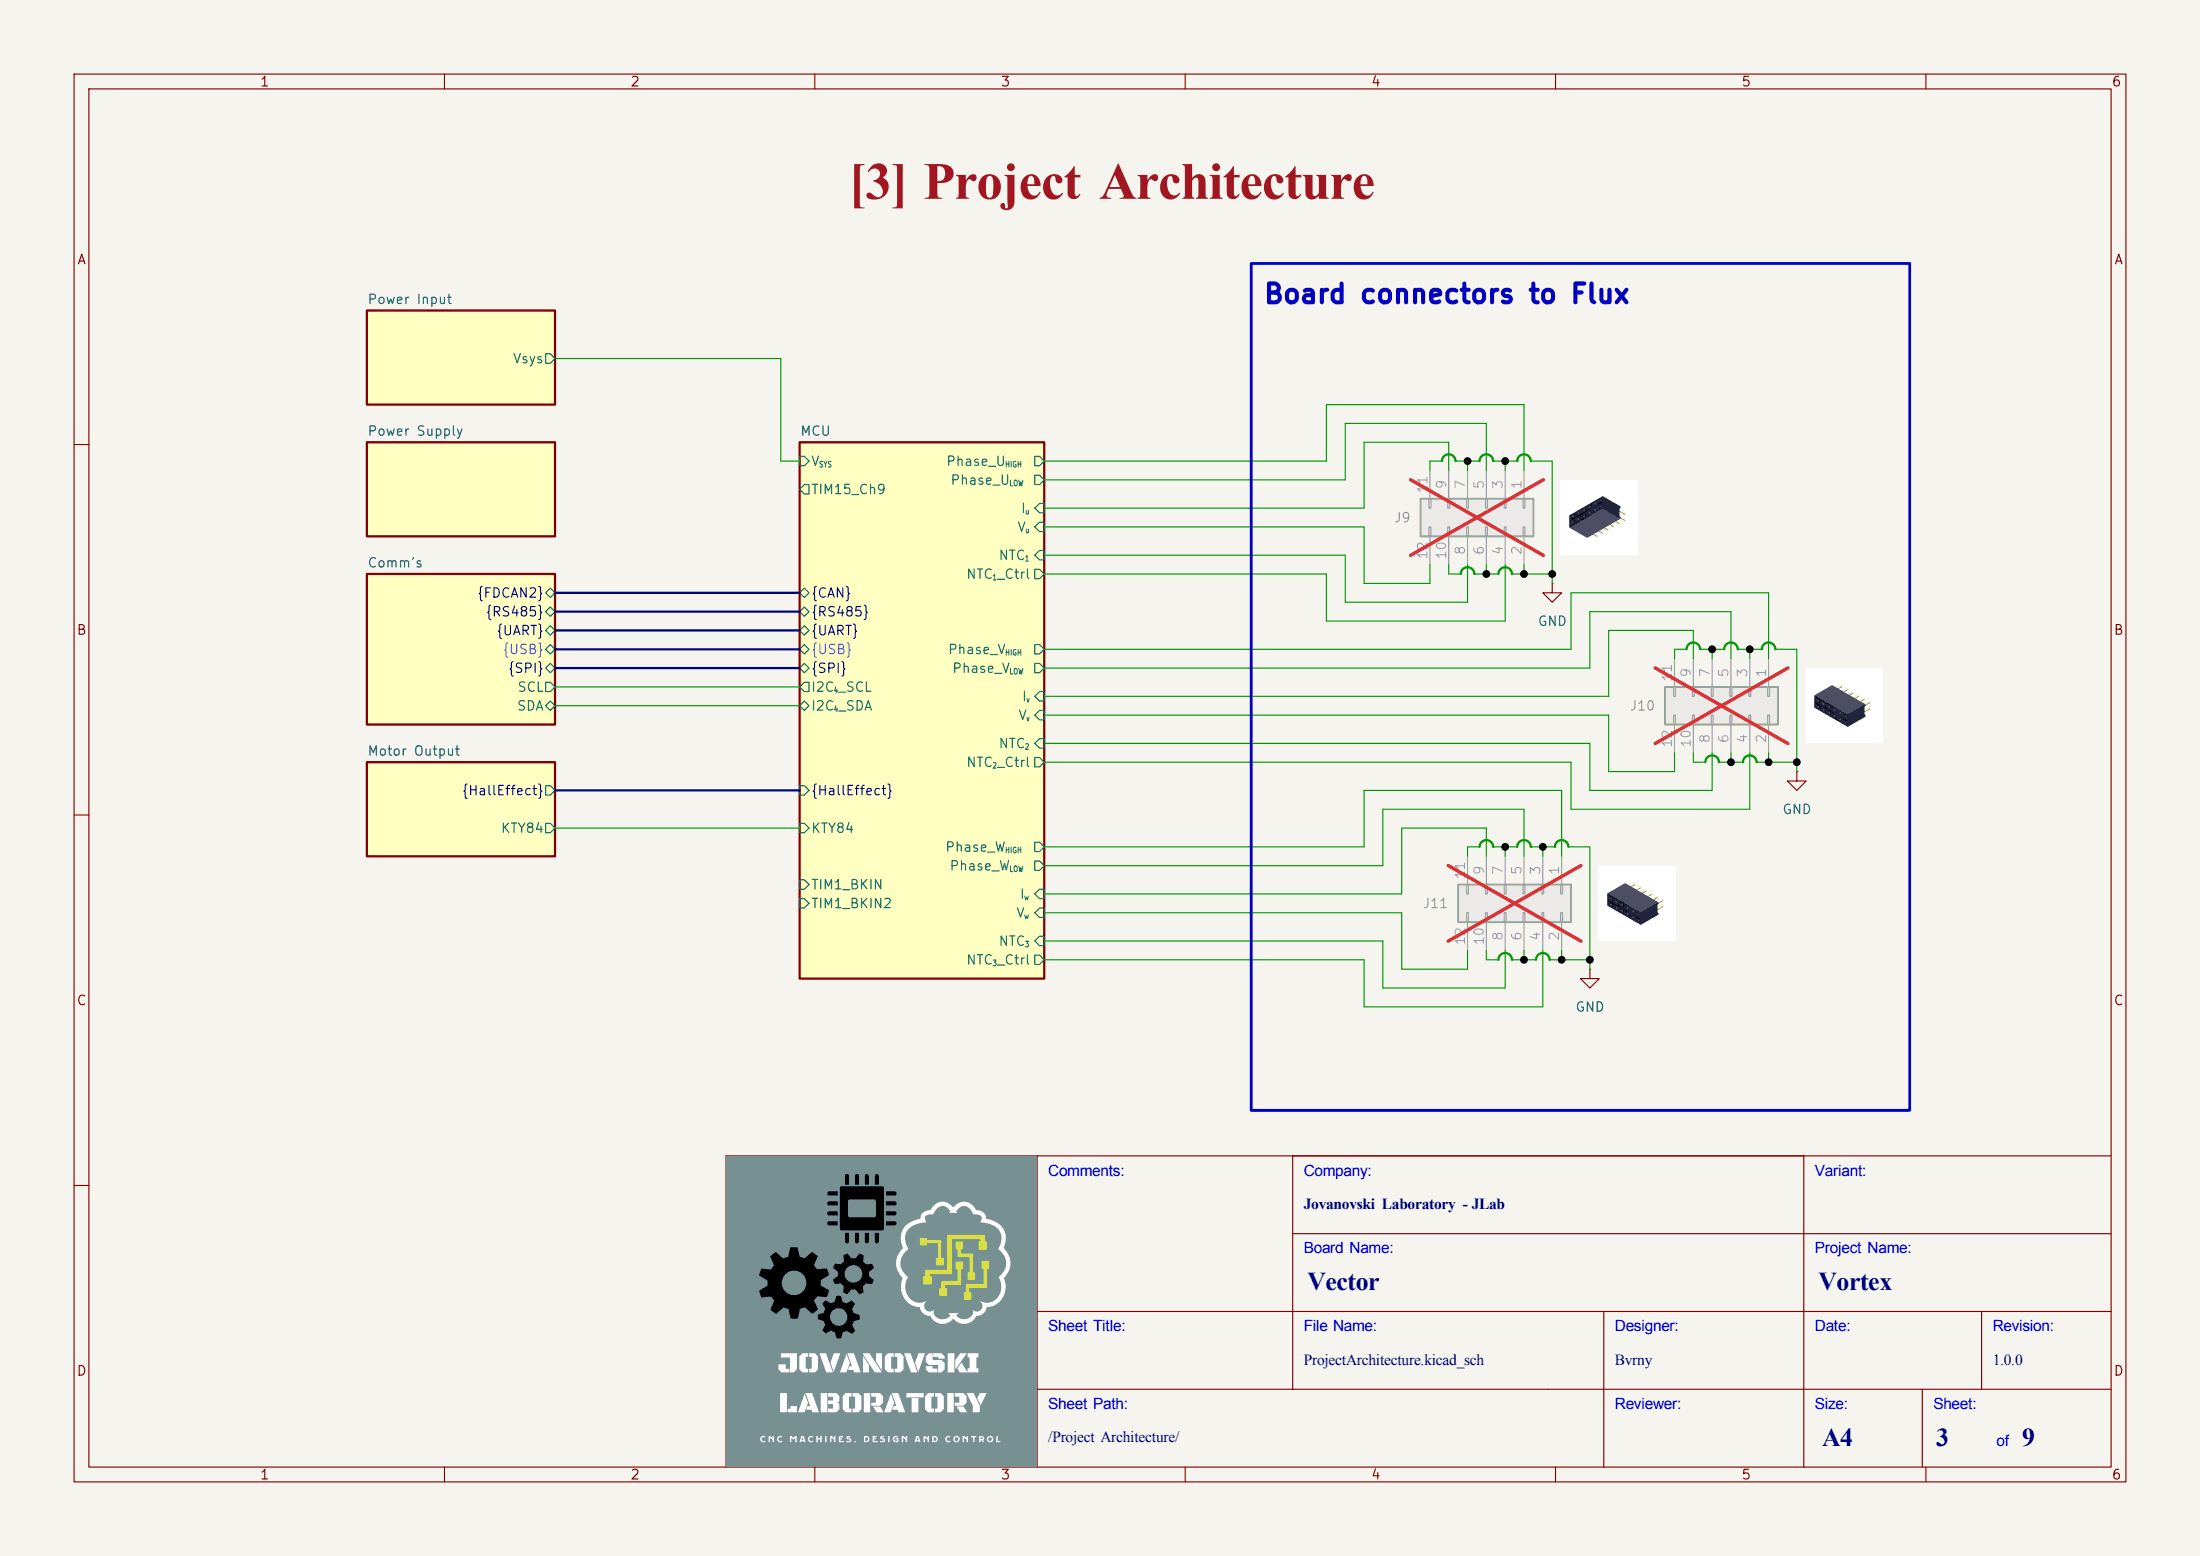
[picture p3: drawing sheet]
(kicad_sch
 (version 20260306)
 (generator "eeschema")
 (generator_version "10.0")
 (paper "A4")
 (title_block
  (rev "1.0.0")
  (company "Jovanovski Laboratory - JLab")
  (comment 1 "Bvrny")
  (comment 3 "Vector")
  (comment 4 "Vortex"))
 (lib_symbols
  (symbol "Connector_Generic:Conn_02x06_Odd_Even"
   (pin_names
    (offset 1.016) (hide yes)) (exclude_from_sim no) (in_bom yes) (on_board yes)
   (in_pos_files yes)
   (duplicate_pin_numbers_are_jumpers no)
   (property "Reference" "J" (at 1.27 7.62 0) (show_name no) (do_not_autoplace no) (effects (font (size 1.27 1.27))))
   (property "Value" "Conn_02x06_Odd_Even" (at 1.27 -10.16 0) (show_name no) (do_not_autoplace no) (effects (font (size 1.27 1.27))))
   (property "Footprint" "" (at 0 0 0) (show_name no) (do_not_autoplace no) (hide yes) (effects (font (size 1.27 1.27))))
   (property "Datasheet" "" (at 0 0 0) (show_name no) (do_not_autoplace no) (hide yes) (effects (font (size 1.27 1.27))))
   (property "Description" "Generic connector, double row, 02x06, odd/even pin numbering scheme (row 1 odd numbers, row 2 even numbers), script generated (kicad-library-utils/schlib/autogen/connector/)" (at 0 0 0) (show_name no) (do_not_autoplace no) (hide yes) (effects (font (size 1.27 1.27))))
   (symbol "Conn_02x06_Odd_Even_1_1"
    (rectangle (start -1.27 6.35) (end 3.81 -8.89) (stroke (width 0.254) (type default)) (fill (type background)))
    (rectangle (start -1.27 5.207) (end 0 4.953) (stroke (width 0.1524) (type default)) (fill (type none)))
    (rectangle (start -1.27 2.667) (end 0 2.413) (stroke (width 0.1524) (type default)) (fill (type none)))
    (rectangle (start -1.27 0.127) (end 0 -0.127) (stroke (width 0.1524) (type default)) (fill (type none)))
    (rectangle (start -1.27 -2.413) (end 0 -2.667) (stroke (width 0.1524) (type default)) (fill (type none)))
    (rectangle (start -1.27 -4.953) (end 0 -5.207) (stroke (width 0.1524) (type default)) (fill (type none)))
    (rectangle (start -1.27 -7.493) (end 0 -7.747) (stroke (width 0.1524) (type default)) (fill (type none)))
    (rectangle (start 3.81 5.207) (end 2.54 4.953) (stroke (width 0.1524) (type default)) (fill (type none)))
    (rectangle (start 3.81 2.667) (end 2.54 2.413) (stroke (width 0.1524) (type default)) (fill (type none)))
    (rectangle (start 3.81 0.127) (end 2.54 -0.127) (stroke (width 0.1524) (type default)) (fill (type none)))
    (rectangle (start 3.81 -2.413) (end 2.54 -2.667) (stroke (width 0.1524) (type default)) (fill (type none)))
    (rectangle (start 3.81 -4.953) (end 2.54 -5.207) (stroke (width 0.1524) (type default)) (fill (type none)))
    (rectangle (start 3.81 -7.493) (end 2.54 -7.747) (stroke (width 0.1524) (type default)) (fill (type none)))
    (pin passive line (at -5.08 5.08 0) (length 3.81) (name "Pin_1" (effects (font (size 1.27 1.27)))) (number "1" (effects (font (size 1.27 1.27)))))
    (pin passive line (at 7.62 5.08 180) (length 3.81) (name "Pin_2" (effects (font (size 1.27 1.27)))) (number "2" (effects (font (size 1.27 1.27)))))
    (pin passive line (at -5.08 2.54 0) (length 3.81) (name "Pin_3" (effects (font (size 1.27 1.27)))) (number "3" (effects (font (size 1.27 1.27)))))
    (pin passive line (at 7.62 2.54 180) (length 3.81) (name "Pin_4" (effects (font (size 1.27 1.27)))) (number "4" (effects (font (size 1.27 1.27)))))
    (pin passive line (at -5.08 0 0) (length 3.81) (name "Pin_5" (effects (font (size 1.27 1.27)))) (number "5" (effects (font (size 1.27 1.27)))))
    (pin passive line (at 7.62 0 180) (length 3.81) (name "Pin_6" (effects (font (size 1.27 1.27)))) (number "6" (effects (font (size 1.27 1.27)))))
    (pin passive line (at -5.08 -2.54 0) (length 3.81) (name "Pin_7" (effects (font (size 1.27 1.27)))) (number "7" (effects (font (size 1.27 1.27)))))
    (pin passive line (at 7.62 -2.54 180) (length 3.81) (name "Pin_8" (effects (font (size 1.27 1.27)))) (number "8" (effects (font (size 1.27 1.27)))))
    (pin passive line (at -5.08 -5.08 0) (length 3.81) (name "Pin_9" (effects (font (size 1.27 1.27)))) (number "9" (effects (font (size 1.27 1.27)))))
    (pin passive line (at 7.62 -5.08 180) (length 3.81) (name "Pin_10" (effects (font (size 1.27 1.27)))) (number "10" (effects (font (size 1.27 1.27)))))
    (pin passive line (at -5.08 -7.62 0) (length 3.81) (name "Pin_11" (effects (font (size 1.27 1.27)))) (number "11" (effects (font (size 1.27 1.27)))))
    (pin passive line (at 7.62 -7.62 180) (length 3.81) (name "Pin_12" (effects (font (size 1.27 1.27)))) (number "12" (effects (font (size 1.27 1.27))))))
   (embedded_fonts no))
  (symbol "power:GND"
   (power global)
   (pin_numbers (hide yes))
   (pin_names
    (offset 0) (hide yes)) (exclude_from_sim no) (in_bom yes) (on_board yes)
   (in_pos_files yes)
   (duplicate_pin_numbers_are_jumpers no)
   (property "Reference" "#PWR" (at 0 -6.35 0) (show_name no) (do_not_autoplace no) (hide yes) (effects (font (size 1.27 1.27))))
   (property "Value" "GND" (at 0 -3.81 0) (show_name no) (do_not_autoplace no) (effects (font (size 1.27 1.27))))
   (property "Footprint" "" (at 0 0 0) (show_name no) (do_not_autoplace no) (hide yes) (effects (font (size 1.27 1.27))))
   (property "Datasheet" "" (at 0 0 0) (show_name no) (do_not_autoplace no) (hide yes) (effects (font (size 1.27 1.27))))
   (property "Description" "Power symbol creates a global label with name \"GND\" , ground" (at 0 0 0) (show_name no) (do_not_autoplace no) (hide yes) (effects (font (size 1.27 1.27))))
   (symbol "GND_0_1"
    (polyline (pts (xy 0 0) (xy 0 -1.27) (xy 1.27 -1.27) (xy 0 -2.54) (xy -1.27 -1.27) (xy 0 -1.27)) (stroke (width 0) (type default)) (fill (type none))))
   (symbol "GND_1_1"
    (pin power_in line (at 0 0 270) (length 0) (name "" (effects (font (size 1.27 1.27)))) (number "1" (effects (font (size 1.27 1.27))))))
   (embedded_fonts no)))
 (rectangle
  (start 168.91 35.56)
  (end 257.81 149.86)
  (stroke (width 0.381) (type solid))
  (fill (type none)))
 (text "Board connectors to Flux"
  (exclude_from_sim no)
  (at 195.58 39.878 0)
  (effects (font (size 2.54 2.54) (thickness 0.508)
    (bold yes))))
 (text_box "[${#}] Project Architecture"
  (exclude_from_sim no)
  (at 85.09 12.3876 0)
  (size 130.81 24.4424)
  (margins 5.9999 5.9999 5.9999 5.9999)
  (stroke (width -0.0001) (type solid))
  (fill (type none))
  (effects (font
    (face "Times New Roman") (size 5.08 5.08) (thickness 1.2)
    (bold yes) (color 162 22 34 1))))
 (junction
  (at 205.74 77.47)
  (diameter 0)
  (color 0 0 0 0))
 (junction
  (at 233.68 102.87)
  (diameter 0)
  (color 0 0 0 0))
 (junction
  (at 208.28 114.3)
  (diameter 0)
  (color 0 0 0 0))
 (junction
  (at 200.66 77.47)
  (diameter 0)
  (color 0 0 0 0))
 (junction
  (at 236.22 87.63)
  (diameter 0)
  (color 0 0 0 0))
 (junction
  (at 214.63 129.54)
  (diameter 0)
  (color 0 0 0 0))
 (junction
  (at 242.57 102.87)
  (diameter 0)
  (color 0 0 0 0))
 (junction
  (at 231.14 87.63)
  (diameter 0)
  (color 0 0 0 0))
 (junction
  (at 205.74 129.54)
  (diameter 0)
  (color 0 0 0 0))
 (junction
  (at 203.2 62.23)
  (diameter 0)
  (color 0 0 0 0))
 (junction
  (at 198.12 62.23)
  (diameter 0)
  (color 0 0 0 0))
 (junction
  (at 209.55 77.47)
  (diameter 0)
  (color 0 0 0 0))
 (junction
  (at 203.2 114.3)
  (diameter 0)
  (color 0 0 0 0))
 (junction
  (at 210.82 129.54)
  (diameter 0)
  (color 0 0 0 0))
 (junction
  (at 238.76 102.87)
  (diameter 0)
  (color 0 0 0 0))
 (wire
  (pts (xy 203.2 62.23) (xy 198.12 62.23))
  (stroke (width 0) (type default)))
 (wire
  (pts (xy 208.28 114.3) (xy 203.2 114.3))
  (stroke (width 0) (type default)))
 (wire
  (pts (xy 181.61 81.28) (xy 181.61 74.93))
  (stroke (width 0) (type default)))
 (wire
  (pts (xy 208.28 115.57) (xy 208.28 114.3))
  (stroke (width 0) (type default)))
 (wire
  (pts (xy 217.17 85.09) (xy 228.6 85.09))
  (stroke (width 0) (type default)))
 (wire
  (pts (xy 231.14 101.6) (xy 231.14 106.68))
  (stroke (width 0) (type default)))
 (wire
  (pts (xy 238.76 101.6) (xy 238.76 102.87))
  (stroke (width 0) (type default)))
 (wire
  (pts (xy 179.07 77.47) (xy 179.07 83.82))
  (stroke (width 0) (type default)))
 (wire
  (pts (xy 184.15 129.54) (xy 184.15 135.89))
  (stroke (width 0) (type default)))
 (wire
  (pts (xy 226.06 101.6) (xy 226.06 104.14))
  (stroke (width 0) (type default)))
 (wire
  (pts (xy 214.63 114.3) (xy 214.63 129.54))
  (stroke (width 0) (type default)))
 (wire
  (pts (xy 198.12 62.23) (xy 198.12 63.5))
  (stroke (width 0) (type default)))
 (wire
  (pts (xy 228.6 85.09) (xy 228.6 88.9))
  (stroke (width 0) (type default)))
 (wire
  (pts (xy 74.93 111.76) (xy 107.95 111.76))
  (stroke (width 0) (type default)))
 (wire
  (pts (xy 184.15 59.69) (xy 195.58 59.69))
  (stroke (width 0) (type default)))
 (wire
  (pts (xy 209.55 77.47) (xy 209.55 78.74))
  (stroke (width 0) (type default)))
 (wire
  (pts (xy 189.23 111.76) (xy 200.66 111.76))
  (stroke (width 0) (type default)))
 (wire
  (pts (xy 203.2 114.3) (xy 203.2 115.57))
  (stroke (width 0) (type default)))
 (wire
  (pts (xy 208.28 135.89) (xy 208.28 128.27))
  (stroke (width 0) (type default)))
 (wire
  (pts (xy 228.6 101.6) (xy 228.6 102.87))
  (stroke (width 0) (type default)))
 (wire
  (pts (xy 242.57 102.87) (xy 238.76 102.87))
  (stroke (width 0) (type default)))
 (wire
  (pts (xy 198.12 81.28) (xy 181.61 81.28))
  (stroke (width 0) (type default)))
 (wire
  (pts (xy 210.82 128.27) (xy 210.82 129.54))
  (stroke (width 0) (type default)))
 (bus
  (pts (xy 74.93 80.01) (xy 107.95 80.01))
  (stroke (width 0) (type default)))
 (wire
  (pts (xy 140.97 93.98) (xy 217.17 93.98))
  (stroke (width 0) (type default)))
 (bus
  (pts (xy 74.93 82.55) (xy 107.95 82.55))
  (stroke (width 0) (type default)))
 (wire
  (pts (xy 140.97 90.17) (xy 214.63 90.17))
  (stroke (width 0) (type default)))
 (wire
  (pts (xy 184.15 68.58) (xy 184.15 59.69))
  (stroke (width 0) (type default)))
 (wire
  (pts (xy 212.09 87.63) (xy 212.09 80.01))
  (stroke (width 0) (type default)))
 (wire
  (pts (xy 205.74 129.54) (xy 200.66 129.54))
  (stroke (width 0) (type default)))
 (wire
  (pts (xy 140.97 77.47) (xy 179.07 77.47))
  (stroke (width 0) (type default)))
 (wire
  (pts (xy 214.63 129.54) (xy 210.82 129.54))
  (stroke (width 0) (type default)))
 (wire
  (pts (xy 210.82 106.68) (xy 210.82 115.57))
  (stroke (width 0) (type default)))
 (wire
  (pts (xy 205.74 54.61) (xy 205.74 63.5))
  (stroke (width 0) (type default)))
 (wire
  (pts (xy 205.74 129.54) (xy 205.74 128.27))
  (stroke (width 0) (type default)))
 (wire
  (pts (xy 203.2 62.23) (xy 209.55 62.23))
  (stroke (width 0) (type default)))
 (wire
  (pts (xy 200.66 111.76) (xy 200.66 115.57))
  (stroke (width 0) (type default)))
 (wire
  (pts (xy 209.55 77.47) (xy 205.74 77.47))
  (stroke (width 0) (type default)))
 (wire
  (pts (xy 198.12 76.2) (xy 198.12 81.28))
  (stroke (width 0) (type default)))
 (wire
  (pts (xy 140.97 127) (xy 186.69 127))
  (stroke (width 0) (type default)))
 (wire
  (pts (xy 74.93 95.25) (xy 107.95 95.25))
  (stroke (width 0) (type default)))
 (wire
  (pts (xy 226.06 104.14) (xy 217.17 104.14))
  (stroke (width 0) (type default)))
 (wire
  (pts (xy 193.04 76.2) (xy 193.04 78.74))
  (stroke (width 0) (type default)))
 (bus
  (pts (xy 74.93 90.17) (xy 107.95 90.17))
  (stroke (width 0) (type default)))
 (wire
  (pts (xy 203.2 128.27) (xy 203.2 133.35))
  (stroke (width 0) (type default)))
 (wire
  (pts (xy 189.23 130.81) (xy 189.23 123.19))
  (stroke (width 0) (type default)))
 (wire
  (pts (xy 231.14 106.68) (xy 214.63 106.68))
  (stroke (width 0) (type default)))
 (wire
  (pts (xy 214.63 129.54) (xy 214.63 130.81))
  (stroke (width 0) (type default)))
 (wire
  (pts (xy 226.06 88.9) (xy 226.06 87.63))
  (stroke (width 0) (type default)))
 (wire
  (pts (xy 200.66 128.27) (xy 200.66 129.54))
  (stroke (width 0) (type default)))
 (wire
  (pts (xy 189.23 120.65) (xy 189.23 111.76))
  (stroke (width 0) (type default)))
 (wire
  (pts (xy 74.93 92.71) (xy 107.95 92.71))
  (stroke (width 0) (type default)))
 (wire
  (pts (xy 140.97 114.3) (xy 184.15 114.3))
  (stroke (width 0) (type default)))
 (wire
  (pts (xy 140.97 64.77) (xy 181.61 64.77))
  (stroke (width 0) (type default)))
 (wire
  (pts (xy 217.17 93.98) (xy 217.17 85.09))
  (stroke (width 0) (type default)))
 (wire
  (pts (xy 212.09 102.87) (xy 212.09 109.22))
  (stroke (width 0) (type default)))
 (wire
  (pts (xy 186.69 109.22) (xy 205.74 109.22))
  (stroke (width 0) (type default)))
 (wire
  (pts (xy 203.2 133.35) (xy 186.69 133.35))
  (stroke (width 0) (type default)))
 (wire
  (pts (xy 238.76 80.01) (xy 238.76 88.9))
  (stroke (width 0) (type default)))
 (wire
  (pts (xy 236.22 88.9) (xy 236.22 87.63))
  (stroke (width 0) (type default)))
 (wire
  (pts (xy 233.68 102.87) (xy 233.68 101.6))
  (stroke (width 0) (type default)))
 (wire
  (pts (xy 184.15 106.68) (xy 210.82 106.68))
  (stroke (width 0) (type default)))
 (wire
  (pts (xy 236.22 87.63) (xy 242.57 87.63))
  (stroke (width 0) (type default)))
 (wire
  (pts (xy 212.09 109.22) (xy 236.22 109.22))
  (stroke (width 0) (type default)))
 (wire
  (pts (xy 179.07 54.61) (xy 205.74 54.61))
  (stroke (width 0) (type default)))
 (wire
  (pts (xy 214.63 106.68) (xy 214.63 100.33))
  (stroke (width 0) (type default)))
 (wire
  (pts (xy 210.82 129.54) (xy 205.74 129.54))
  (stroke (width 0) (type default)))
 (wire
  (pts (xy 140.97 71.12) (xy 184.15 71.12))
  (stroke (width 0) (type default)))
 (wire
  (pts (xy 233.68 82.55) (xy 233.68 88.9))
  (stroke (width 0) (type default)))
 (wire
  (pts (xy 74.93 48.387) (xy 105.41 48.387))
  (stroke (width 0) (type default)))
 (wire
  (pts (xy 198.12 62.23) (xy 193.04 62.23))
  (stroke (width 0) (type default)))
 (wire
  (pts (xy 242.57 102.87) (xy 242.57 104.14))
  (stroke (width 0) (type default)))
 (wire
  (pts (xy 198.12 115.57) (xy 198.12 114.3))
  (stroke (width 0) (type default)))
 (wire
  (pts (xy 195.58 76.2) (xy 195.58 77.47))
  (stroke (width 0) (type default)))
 (wire
  (pts (xy 214.63 90.17) (xy 214.63 82.55))
  (stroke (width 0) (type default)))
 (wire
  (pts (xy 184.15 114.3) (xy 184.15 106.68))
  (stroke (width 0) (type default)))
 (wire
  (pts (xy 140.97 123.19) (xy 189.23 123.19))
  (stroke (width 0) (type default)))
 (wire
  (pts (xy 236.22 109.22) (xy 236.22 101.6))
  (stroke (width 0) (type default)))
 (wire
  (pts (xy 107.95 62.23) (xy 105.41 62.23))
  (stroke (width 0) (type default)))
 (bus
  (pts (xy 74.93 87.63) (xy 107.95 87.63))
  (stroke (width 0) (type default)))
 (wire
  (pts (xy 242.57 87.63) (xy 242.57 102.87))
  (stroke (width 0) (type default)))
 (wire
  (pts (xy 181.61 57.15) (xy 200.66 57.15))
  (stroke (width 0) (type default)))
 (wire
  (pts (xy 236.22 87.63) (xy 231.14 87.63))
  (stroke (width 0) (type default)))
 (bus
  (pts (xy 74.93 106.68) (xy 107.95 106.68))
  (stroke (width 0) (type default)))
 (wire
  (pts (xy 140.97 129.54) (xy 184.15 129.54))
  (stroke (width 0) (type default)))
 (wire
  (pts (xy 198.12 130.81) (xy 189.23 130.81))
  (stroke (width 0) (type default)))
 (wire
  (pts (xy 186.69 133.35) (xy 186.69 127))
  (stroke (width 0) (type default)))
 (wire
  (pts (xy 181.61 64.77) (xy 181.61 57.15))
  (stroke (width 0) (type default)))
 (wire
  (pts (xy 238.76 102.87) (xy 233.68 102.87))
  (stroke (width 0) (type default)))
 (wire
  (pts (xy 184.15 135.89) (xy 208.28 135.89))
  (stroke (width 0) (type default)))
 (wire
  (pts (xy 208.28 114.3) (xy 214.63 114.3))
  (stroke (width 0) (type default)))
 (wire
  (pts (xy 203.2 114.3) (xy 198.12 114.3))
  (stroke (width 0) (type default)))
 (wire
  (pts (xy 205.74 77.47) (xy 200.66 77.47))
  (stroke (width 0) (type default)))
 (wire
  (pts (xy 203.2 83.82) (xy 203.2 76.2))
  (stroke (width 0) (type default)))
 (wire
  (pts (xy 233.68 102.87) (xy 228.6 102.87))
  (stroke (width 0) (type default)))
 (wire
  (pts (xy 200.66 57.15) (xy 200.66 63.5))
  (stroke (width 0) (type default)))
 (wire
  (pts (xy 179.07 62.23) (xy 179.07 54.61))
  (stroke (width 0) (type default)))
 (wire
  (pts (xy 140.97 62.23) (xy 179.07 62.23))
  (stroke (width 0) (type default)))
 (wire
  (pts (xy 140.97 120.65) (xy 189.23 120.65))
  (stroke (width 0) (type default)))
 (wire
  (pts (xy 140.97 74.93) (xy 181.61 74.93))
  (stroke (width 0) (type default)))
 (wire
  (pts (xy 140.97 102.87) (xy 212.09 102.87))
  (stroke (width 0) (type default)))
 (wire
  (pts (xy 140.97 100.33) (xy 214.63 100.33))
  (stroke (width 0) (type default)))
 (wire
  (pts (xy 214.63 82.55) (xy 233.68 82.55))
  (stroke (width 0) (type default)))
 (wire
  (pts (xy 231.14 87.63) (xy 226.06 87.63))
  (stroke (width 0) (type default)))
 (wire
  (pts (xy 140.97 116.84) (xy 186.69 116.84))
  (stroke (width 0) (type default)))
 (wire
  (pts (xy 140.97 68.58) (xy 184.15 68.58))
  (stroke (width 0) (type default)))
 (wire
  (pts (xy 205.74 76.2) (xy 205.74 77.47))
  (stroke (width 0) (type default)))
 (wire
  (pts (xy 200.66 77.47) (xy 195.58 77.47))
  (stroke (width 0) (type default)))
 (wire
  (pts (xy 209.55 62.23) (xy 209.55 77.47))
  (stroke (width 0) (type default)))
 (wire
  (pts (xy 186.69 116.84) (xy 186.69 109.22))
  (stroke (width 0) (type default)))
 (wire
  (pts (xy 140.97 87.63) (xy 212.09 87.63))
  (stroke (width 0) (type default)))
 (bus
  (pts (xy 74.93 85.09) (xy 107.95 85.09))
  (stroke (width 0) (type default)))
 (wire
  (pts (xy 140.97 96.52) (xy 217.17 96.52))
  (stroke (width 0) (type default)))
 (wire
  (pts (xy 195.58 59.69) (xy 195.58 63.5))
  (stroke (width 0) (type default)))
 (wire
  (pts (xy 179.07 83.82) (xy 203.2 83.82))
  (stroke (width 0) (type default)))
 (wire
  (pts (xy 217.17 104.14) (xy 217.17 96.52))
  (stroke (width 0) (type default)))
 (wire
  (pts (xy 193.04 63.5) (xy 193.04 62.23))
  (stroke (width 0) (type default)))
 (wire
  (pts (xy 200.66 77.47) (xy 200.66 76.2))
  (stroke (width 0) (type default)))
 (wire
  (pts (xy 184.15 78.74) (xy 184.15 71.12))
  (stroke (width 0) (type default)))
 (wire
  (pts (xy 203.2 63.5) (xy 203.2 62.23))
  (stroke (width 0) (type default)))
 (wire
  (pts (xy 205.74 109.22) (xy 205.74 115.57))
  (stroke (width 0) (type default)))
 (wire
  (pts (xy 231.14 87.63) (xy 231.14 88.9))
  (stroke (width 0) (type default)))
 (wire
  (pts (xy 193.04 78.74) (xy 184.15 78.74))
  (stroke (width 0) (type default)))
 (wire
  (pts (xy 198.12 128.27) (xy 198.12 130.81))
  (stroke (width 0) (type default)))
 (wire
  (pts (xy 105.41 62.23) (xy 105.41 48.387))
  (stroke (width 0) (type default)))
 (wire
  (pts (xy 212.09 80.01) (xy 238.76 80.01))
  (stroke (width 0) (type default)))
 (image
  (at 248.92 95.25)
  (scale 0.212164)
  (data))
 (image
  (at 215.9 69.85)
  (scale 0.212164)
  (data))
 (image
  (at 220.98 121.92)
  (scale 0.212164)
  (data))
 (image
  (at 118.999 177.038)
  (scale 0.237523)
  (data))
 (symbol
  (lib_id "power:GND")
  (at 214.63 130.81 0)
  (mirror y)
  (unit 1)
  (body_style 1)
  (exclude_from_sim no)
  (in_bom yes)
  (on_board yes)
  (in_pos_files yes)
  (dnp no)
  (fields_autoplaced yes)
  (property "Reference" "#PWR0107" (at 214.63 137.16 0) (hide yes) (show_name no) (do_not_autoplace no) (effects (font (size 1.27 1.27))))
  (property "Value" "GND" (at 214.63 135.89 0) (show_name no) (do_not_autoplace no) (effects (font (size 1.27 1.27))))
  (property "Footprint" "" (at 214.63 130.81 0) (hide yes) (show_name no) (do_not_autoplace no) (effects (font (size 1.27 1.27))))
  (property "Datasheet" "" (at 214.63 130.81 0) (hide yes) (show_name no) (do_not_autoplace no) (effects (font (size 1.27 1.27))))
  (property "Description" "Power symbol creates a global label with name \"GND\" , ground" (at 214.63 130.81 0) (hide yes) (show_name no) (do_not_autoplace no) (effects (font (size 1.27 1.27))))
  (pin "1"))
 (symbol
  (lib_id "Connector_Generic:Conn_02x06_Odd_Even")
  (at 233.68 93.98 270)
  (unit 1)
  (body_style 1)
  (exclude_from_sim no)
  (in_bom yes)
  (on_board yes)
  (in_pos_files yes)
  (dnp yes)
  (fields_autoplaced yes)
  (property "Reference" "J10" (at 223.52 95.2499 90) (show_name no) (do_not_autoplace no) (effects (font (size 1.27 1.27)) (justify right)))
  (property "Value" "Conn_02x06_Odd_Even" (at 223.52 96.5199 90) (hide yes) (show_name no) (do_not_autoplace no) (effects (font (size 1.27 1.27)) (justify right)))
  (property "Footprint" "Connector_PinHeader_2.54mm:PinHeader_2x06_P2.54mm_Vertical" (at 233.68 93.98 0) (hide yes) (show_name no) (do_not_autoplace no) (effects (font (size 1.27 1.27))))
  (property "Datasheet" "" (at 233.68 93.98 0) (hide yes) (show_name no) (do_not_autoplace no) (effects (font (size 1.27 1.27))))
  (property "Description" "Generic connector, double row, 02x06, odd/even pin numbering scheme (row 1 odd numbers, row 2 even numbers), script generated (kicad-library-utils/schlib/autogen/connector/)" (at 233.68 93.98 0) (hide yes) (show_name no) (do_not_autoplace no) (effects (font (size 1.27 1.27))))
  (pin "5")
  (pin "4")
  (pin "3")
  (pin "2")
  (pin "12")
  (pin "1")
  (pin "11")
  (pin "10")
  (pin "9")
  (pin "8")
  (pin "7")
  (pin "6"))
 (symbol
  (lib_id "power:GND")
  (at 242.57 104.14 0)
  (mirror y)
  (unit 1)
  (body_style 1)
  (exclude_from_sim no)
  (in_bom yes)
  (on_board yes)
  (in_pos_files yes)
  (dnp no)
  (fields_autoplaced yes)
  (property "Reference" "#PWR0101" (at 242.57 110.49 0) (hide yes) (show_name no) (do_not_autoplace no) (effects (font (size 1.27 1.27))))
  (property "Value" "GND" (at 242.57 109.22 0) (show_name no) (do_not_autoplace no) (effects (font (size 1.27 1.27))))
  (property "Footprint" "" (at 242.57 104.14 0) (hide yes) (show_name no) (do_not_autoplace no) (effects (font (size 1.27 1.27))))
  (property "Datasheet" "" (at 242.57 104.14 0) (hide yes) (show_name no) (do_not_autoplace no) (effects (font (size 1.27 1.27))))
  (property "Description" "Power symbol creates a global label with name \"GND\" , ground" (at 242.57 104.14 0) (hide yes) (show_name no) (do_not_autoplace no) (effects (font (size 1.27 1.27))))
  (pin "1"))
 (symbol
  (lib_id "Connector_Generic:Conn_02x06_Odd_Even")
  (at 205.74 120.65 270)
  (unit 1)
  (body_style 1)
  (exclude_from_sim no)
  (in_bom yes)
  (on_board yes)
  (in_pos_files yes)
  (dnp yes)
  (fields_autoplaced yes)
  (property "Reference" "J11" (at 195.58 121.9199 90) (show_name no) (do_not_autoplace no) (effects (font (size 1.27 1.27)) (justify right)))
  (property "Value" "Conn_02x06_Odd_Even" (at 195.58 123.1899 90) (hide yes) (show_name no) (do_not_autoplace no) (effects (font (size 1.27 1.27)) (justify right)))
  (property "Footprint" "Connector_PinHeader_2.54mm:PinHeader_2x06_P2.54mm_Vertical" (at 205.74 120.65 0) (hide yes) (show_name no) (do_not_autoplace no) (effects (font (size 1.27 1.27))))
  (property "Datasheet" "" (at 205.74 120.65 0) (hide yes) (show_name no) (do_not_autoplace no) (effects (font (size 1.27 1.27))))
  (property "Description" "Generic connector, double row, 02x06, odd/even pin numbering scheme (row 1 odd numbers, row 2 even numbers), script generated (kicad-library-utils/schlib/autogen/connector/)" (at 205.74 120.65 0) (hide yes) (show_name no) (do_not_autoplace no) (effects (font (size 1.27 1.27))))
  (pin "5")
  (pin "4")
  (pin "3")
  (pin "2")
  (pin "12")
  (pin "1")
  (pin "11")
  (pin "10")
  (pin "9")
  (pin "8")
  (pin "7")
  (pin "6"))
 (symbol
  (lib_id "power:GND")
  (at 209.55 78.74 0)
  (mirror y)
  (unit 1)
  (body_style 1)
  (exclude_from_sim no)
  (in_bom yes)
  (on_board yes)
  (in_pos_files yes)
  (dnp no)
  (fields_autoplaced yes)
  (property "Reference" "#PWR097" (at 209.55 85.09 0) (hide yes) (show_name no) (do_not_autoplace no) (effects (font (size 1.27 1.27))))
  (property "Value" "GND" (at 209.55 83.82 0) (show_name no) (do_not_autoplace no) (effects (font (size 1.27 1.27))))
  (property "Footprint" "" (at 209.55 78.74 0) (hide yes) (show_name no) (do_not_autoplace no) (effects (font (size 1.27 1.27))))
  (property "Datasheet" "" (at 209.55 78.74 0) (hide yes) (show_name no) (do_not_autoplace no) (effects (font (size 1.27 1.27))))
  (property "Description" "Power symbol creates a global label with name \"GND\" , ground" (at 209.55 78.74 0) (hide yes) (show_name no) (do_not_autoplace no) (effects (font (size 1.27 1.27))))
  (pin "1"))
 (symbol
  (lib_id "Connector_Generic:Conn_02x06_Odd_Even")
  (at 200.66 68.58 270)
  (unit 1)
  (body_style 1)
  (exclude_from_sim no)
  (in_bom yes)
  (on_board yes)
  (in_pos_files yes)
  (dnp yes)
  (fields_autoplaced yes)
  (property "Reference" "J9" (at 190.5 69.8499 90) (show_name no) (do_not_autoplace no) (effects (font (size 1.27 1.27)) (justify right)))
  (property "Value" "Conn_02x06_Odd_Even" (at 190.5 71.1199 90) (hide yes) (show_name no) (do_not_autoplace no) (effects (font (size 1.27 1.27)) (justify right)))
  (property "Footprint" "Connector_PinHeader_2.54mm:PinHeader_2x06_P2.54mm_Vertical" (at 200.66 68.58 0) (hide yes) (show_name no) (do_not_autoplace no) (effects (font (size 1.27 1.27))))
  (property "Datasheet" "" (at 200.66 68.58 0) (hide yes) (show_name no) (do_not_autoplace no) (effects (font (size 1.27 1.27))))
  (property "Description" "Generic connector, double row, 02x06, odd/even pin numbering scheme (row 1 odd numbers, row 2 even numbers), script generated (kicad-library-utils/schlib/autogen/connector/)" (at 200.66 68.58 0) (hide yes) (show_name no) (do_not_autoplace no) (effects (font (size 1.27 1.27))))
  (pin "5")
  (pin "4")
  (pin "3")
  (pin "2")
  (pin "12")
  (pin "1")
  (pin "11")
  (pin "10")
  (pin "9")
  (pin "8")
  (pin "7")
  (pin "6"))
 (sheet
  (at 49.53 102.87)
  (size 25.4 12.7)
  (exclude_from_sim no)
  (in_bom yes)
  (on_board yes)
  (dnp no)
  (fields_autoplaced yes)
  (stroke (width 0.3048) (type solid) (color 132 0 0 1))
  (fill (color 255 255 194 1))
  (property "Sheetname" "Motor Output" (at 49.53 102.0822 0) (show_name no) (do_not_autoplace no) (effects (font (size 1.27 1.27)) (justify left bottom)))
  (property "Sheetfile" "MotorOutput.kicad_sch" (at 49.53 116.2308 0) (hide yes) (show_name no) (do_not_autoplace no) (effects (font (size 1.27 1.27)) (justify left top)))
  (pin "KTY84" output (at 74.93 111.76 0) (effects (font (size 1.27 1.27)) (justify right)))
  (pin "{HallEffect}" output (at 74.93 106.68 0) (effects (font (size 1.27 1.27)) (justify right))))
 (sheet
  (at 49.53 59.69)
  (size 25.4 12.7)
  (exclude_from_sim no)
  (in_bom yes)
  (on_board yes)
  (dnp no)
  (fields_autoplaced yes)
  (stroke (width 0.3048) (type solid) (color 132 0 0 1))
  (fill (color 255 255 194 1))
  (property "Sheetname" "Power Supply" (at 49.53 58.9022 0) (show_name no) (do_not_autoplace no) (effects (font (size 1.27 1.27)) (justify left bottom)))
  (property "Sheetfile" "PowerSupply.kicad_sch" (at 49.53 73.0508 0) (hide yes) (show_name no) (do_not_autoplace no) (effects (font (size 1.27 1.27)) (justify left top))))
 (sheet
  (at 107.95 59.69)
  (size 33.02 72.39)
  (exclude_from_sim no)
  (in_bom yes)
  (on_board yes)
  (dnp no)
  (fields_autoplaced yes)
  (stroke (width 0.3048) (type solid) (color 132 0 0 1))
  (fill (color 255 255 194 1))
  (property "Sheetname" "MCU" (at 107.95 58.9022 0) (show_name no) (do_not_autoplace no) (effects (font (size 1.27 1.27)) (justify left bottom)))
  (property "Sheetfile" "MCU.kicad_sch" (at 107.95 132.7408 0) (hide yes) (show_name no) (do_not_autoplace no) (effects (font (size 1.27 1.27)) (justify left top)))
  (pin "I2C_{4}_SCL" output (at 107.95 92.71 180) (effects (font (size 1.27 1.27)) (justify left)))
  (pin "I2C_{4}_SDA" bidirectional (at 107.95 95.25 180) (effects (font (size 1.27 1.27)) (justify left)))
  (pin "I_{u}" input (at 140.97 68.58 0) (effects (font (size 1.27 1.27)) (justify right)))
  (pin "I_{v}" input (at 140.97 93.98 0) (effects (font (size 1.27 1.27)) (justify right)))
  (pin "I_{w}" input (at 140.97 120.65 0) (effects (font (size 1.27 1.27)) (justify right)))
  (pin "KTY84" input (at 107.95 111.76 180) (effects (font (size 1.27 1.27)) (justify left)))
  (pin "NTC_{1}" input (at 140.97 74.93 0) (effects (font (size 1.27 1.27)) (justify right)))
  (pin "NTC_{1}_Ctrl" output (at 140.97 77.47 0) (effects (font (size 1.27 1.27)) (justify right)))
  (pin "NTC_{2}" input (at 140.97 100.33 0) (effects (font (size 1.27 1.27)) (justify right)))
  (pin "NTC_{2}_Ctrl" output (at 140.97 102.87 0) (effects (font (size 1.27 1.27)) (justify right)))
  (pin "NTC_{3}" input (at 140.97 127 0) (effects (font (size 1.27 1.27)) (justify right)))
  (pin "NTC_{3}_Ctrl" output (at 140.97 129.54 0) (effects (font (size 1.27 1.27)) (justify right)))
  (pin "Phase_U_{HIGH}" output (at 140.97 62.23 0) (effects (font (size 1.27 1.27)) (justify right)))
  (pin "Phase_U_{LOW}" output (at 140.97 64.77 0) (effects (font (size 1.27 1.27)) (justify right)))
  (pin "Phase_V_{HIGH}" output (at 140.97 87.63 0) (effects (font (size 1.27 1.27)) (justify right)))
  (pin "Phase_V_{LOW}" output (at 140.97 90.17 0) (effects (font (size 1.27 1.27)) (justify right)))
  (pin "Phase_W_{HIGH}" output (at 140.97 114.3 0) (effects (font (size 1.27 1.27)) (justify right)))
  (pin "Phase_W_{LOW}" output (at 140.97 116.84 0) (effects (font (size 1.27 1.27)) (justify right)))
  (pin "TIM1_BKIN" input (at 107.95 119.38 180) (effects (font (size 1.27 1.27)) (justify left)))
  (pin "TIM1_BKIN2" input (at 107.95 121.92 180) (effects (font (size 1.27 1.27)) (justify left)))
  (pin "V_{SYS}" input (at 107.95 62.23 180) (effects (font (size 1.27 1.27)) (justify left)))
  (pin "V_{u}" input (at 140.97 71.12 0) (effects (font (size 1.27 1.27)) (justify right)))
  (pin "V_{v}" input (at 140.97 96.52 0) (effects (font (size 1.27 1.27)) (justify right)))
  (pin "V_{w}" input (at 140.97 123.19 0) (effects (font (size 1.27 1.27)) (justify right)))
  (pin "{CAN}" bidirectional (at 107.95 80.01 180) (effects (font (size 1.27 1.27)) (justify left)))
  (pin "{HallEffect}" input (at 107.95 106.68 180) (effects (font (size 1.27 1.27)) (justify left)))
  (pin "{RS485}" bidirectional (at 107.95 82.55 180) (effects (font (size 1.27 1.27)) (justify left)))
  (pin "{SPI}" bidirectional (at 107.95 90.17 180) (effects (font (size 1.27 1.27)) (justify left)))
  (pin "{UART}" bidirectional (at 107.95 85.09 180) (effects (font (size 1.27 1.27)) (justify left)))
  (pin "{USB}" bidirectional (at 107.95 87.63 180) (effects (font (size 1.27 1.27)) (justify left)))
  (pin "TIM15_Ch9" output (at 107.95 66.04 180) (effects (font (size 1.27 1.27)) (justify left))))
 (sheet
  (at 49.53 77.47)
  (size 25.4 20.32)
  (exclude_from_sim no)
  (in_bom yes)
  (on_board yes)
  (dnp no)
  (fields_autoplaced yes)
  (stroke (width 0.3048) (type solid) (color 132 0 0 1))
  (fill (color 255 255 194 1))
  (property "Sheetname" "Comm's" (at 49.53 76.6822 0) (show_name no) (do_not_autoplace no) (effects (font (size 1.27 1.27)) (justify left bottom)))
  (property "Sheetfile" "Comms.kicad_sch" (at 49.53 98.4508 0) (hide yes) (show_name no) (do_not_autoplace no) (effects (font (size 1.27 1.27)) (justify left top)))
  (pin "SCL" output (at 74.93 92.71 0) (effects (font (size 1.27 1.27)) (justify right)))
  (pin "SDA" bidirectional (at 74.93 95.25 0) (effects (font (size 1.27 1.27)) (justify right)))
  (pin "{FDCAN2}" bidirectional (at 74.93 80.01 0) (effects (font (size 1.27 1.27)) (justify right)))
  (pin "{RS485}" bidirectional (at 74.93 82.55 0) (effects (font (size 1.27 1.27)) (justify right)))
  (pin "{SPI}" bidirectional (at 74.93 90.17 0) (effects (font (size 1.27 1.27)) (justify right)))
  (pin "{UART}" bidirectional (at 74.93 85.09 0) (effects (font (size 1.27 1.27)) (justify right)))
  (pin "{USB}" bidirectional (at 74.93 87.63 0) (effects (font (size 1.27 1.27)) (justify right))))
 (sheet
  (at 49.53 41.91)
  (size 25.4 12.7)
  (exclude_from_sim no)
  (in_bom yes)
  (on_board yes)
  (dnp no)
  (fields_autoplaced yes)
  (stroke (width 0.3048) (type solid) (color 132 0 0 1))
  (fill (color 255 255 194 1))
  (property "Sheetname" "Power Input" (at 49.53 41.1222 0) (show_name no) (do_not_autoplace no) (effects (font (size 1.27 1.27)) (justify left bottom)))
  (property "Sheetfile" "PowerInput.kicad_sch" (at 49.53 55.2708 0) (hide yes) (show_name no) (do_not_autoplace no) (effects (font (size 1.27 1.27)) (justify left top)))
  (pin "Vsys" output (at 74.93 48.387 0) (effects (font (size 1.27 1.27)) (justify right)))))
